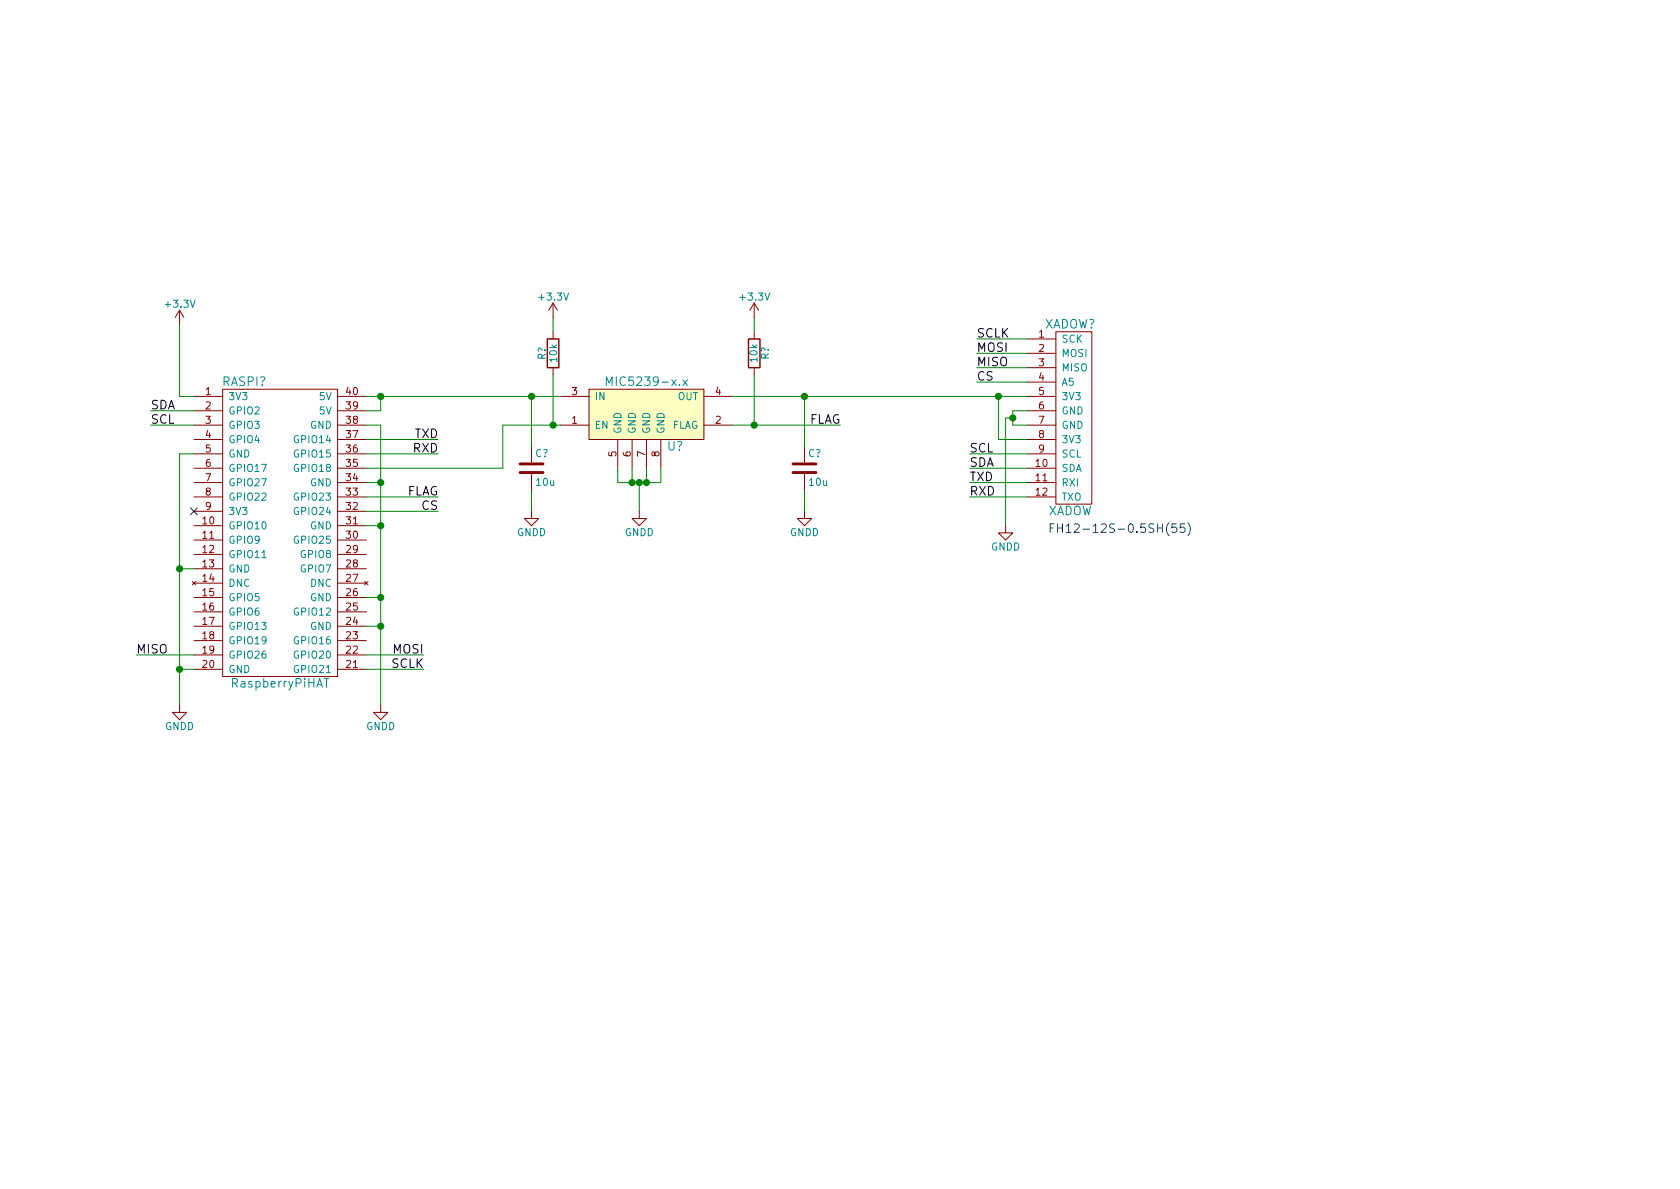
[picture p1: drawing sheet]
EESchema Schematic File Version 2
LIBS:power
LIBS:device
LIBS:conn
LIBS:regul
LIBS:raspberrypihat
LIBS:mic5239-x
LIBS:xadow
EELAYER 25 0
EELAYER END
$Descr A4 11693 8268
encoding utf-8
Sheet 1 1
Title "Xadow adapter board for Raspberry Pi Zero"
Date "2016-06-28"
Rev "d3c23a8"
Comp "Helsinki Hacklab"
Comment1 "https://github.com/ojousima/RaspberryPiZero-XadowNFC-Adapter"
Comment2 "otso@ojousima.net"
Comment3 "ojousima@ircnet"
Comment4 ""
$EndDescr
$Comp
L RaspberryPiHAT RASPI?
U 1 1
P 1950 3550
F 0 "RASPI?" H 1700 4450 60  0000 C CNN
F 1 "RaspberryPiHAT" H 1950 2350 60  0000 C CNN
F 2 "" H 1950 3550 60  0000 C CNN
F 3 "" H 1950 3550 60  0000 C CNN
	1    1950 3550
	1    0    0    -1  
$EndComp
NoConn ~ 1350 3550
$Comp
L MIC5239-x.x U?
U 1 1
P 4500 2850
F 0 "U?" H 4700 2600 60  0000 C CNN
F 1 "MIC5239-x.x" H 4500 3050 60  0000 C CNN
F 2 "" H 4500 2850 60  0000 C CNN
F 3 "" H 4500 2850 60  0000 C CNN
	1    4500 2850
	1    0    0    -1  
$EndComp
Wire Wire Line
	4600 3350 4600 3250
Wire Wire Line
	4300 3350 4600 3350
Wire Wire Line
	4300 3350 4300 3250
Wire Wire Line
	4400 3250 4400 3350
Connection ~ 4400 3350
Wire Wire Line
	4500 3250 4500 3350
Connection ~ 4500 3350
Wire Wire Line
	4450 3350 4450 3550
Connection ~ 4450 3350
$Comp
L R R?
U 1 1
P 5250 2450
F 0 "R?" V 5330 2450 50  0000 C CNN
F 1 "10k" V 5250 2450 50  0000 C CNN
F 2 "" V 5180 2450 50  0000 C CNN
F 3 "" H 5250 2450 50  0000 C CNN
	1    5250 2450
	1    0    0    -1  
$EndComp
Wire Wire Line
	5250 2600 5250 2950
Wire Wire Line
	5100 2950 5850 2950
Connection ~ 5250 2950
$Comp
L C C?
U 1 1
P 5600 3250
F 0 "C?" H 5625 3350 50  0000 L CNN
F 1 "10u" H 5625 3150 50  0000 L CNN
F 2 "" H 5638 3100 50  0000 C CNN
F 3 "" H 5600 3250 50  0000 C CNN
	1    5600 3250
	1    0    0    -1  
$EndComp
$Comp
L C C?
U 1 1
P 3700 3250
F 0 "C?" H 3725 3350 50  0000 L CNN
F 1 "10u" H 3725 3150 50  0000 L CNN
F 2 "" H 3738 3100 50  0000 C CNN
F 3 "" H 3700 3250 50  0000 C CNN
	1    3700 3250
	1    0    0    -1  
$EndComp
Wire Wire Line
	2550 2750 3900 2750
Wire Wire Line
	3700 2750 3700 3100
Wire Wire Line
	3700 3400 3700 3550
Wire Wire Line
	5600 3400 5600 3550
$Comp
L GNDD #PWR?
U 1 1
P 3700 3550
F 0 "#PWR?" H 3700 3300 50  0001 C CNN
F 1 "GNDD" H 3700 3400 50  0000 C CNN
F 2 "" H 3700 3550 50  0000 C CNN
F 3 "" H 3700 3550 50  0000 C CNN
	1    3700 3550
	1    0    0    -1  
$EndComp
$Comp
L GNDD #PWR?
U 1 1
P 4450 3550
F 0 "#PWR?" H 4450 3300 50  0001 C CNN
F 1 "GNDD" H 4450 3400 50  0000 C CNN
F 2 "" H 4450 3550 50  0000 C CNN
F 3 "" H 4450 3550 50  0000 C CNN
	1    4450 3550
	1    0    0    -1  
$EndComp
$Comp
L GNDD #PWR?
U 1 1
P 5600 3550
F 0 "#PWR?" H 5600 3300 50  0001 C CNN
F 1 "GNDD" H 5600 3400 50  0000 C CNN
F 2 "" H 5600 3550 50  0000 C CNN
F 3 "" H 5600 3550 50  0000 C CNN
	1    5600 3550
	1    0    0    -1  
$EndComp
Wire Wire Line
	5600 3100 5600 2750
Connection ~ 5600 2750
Wire Wire Line
	5250 2300 5250 2200
$Comp
L +3.3V #PWR?
U 1 1
P 1250 2250
F 0 "#PWR?" H 1250 2100 50  0001 C CNN
F 1 "+3.3V" H 1250 2390 50  0000 C CNN
F 2 "" H 1250 2250 50  0000 C CNN
F 3 "" H 1250 2250 50  0000 C CNN
	1    1250 2250
	1    0    0    -1  
$EndComp
Wire Wire Line
	1350 2750 1250 2750
Wire Wire Line
	1250 2750 1250 2250
Wire Wire Line
	2550 2850 2650 2850
Wire Wire Line
	2650 2850 2650 2750
Connection ~ 2650 2750
$Comp
L +3.3V #PWR?
U 1 1
P 5250 2200
F 0 "#PWR?" H 5250 2050 50  0001 C CNN
F 1 "+3.3V" H 5250 2340 50  0000 C CNN
F 2 "" H 5250 2200 50  0000 C CNN
F 3 "" H 5250 2200 50  0000 C CNN
	1    5250 2200
	1    0    0    -1  
$EndComp
Wire Wire Line
	2550 2950 2650 2950
Wire Wire Line
	2650 2950 2650 4900
Wire Wire Line
	2550 4350 2650 4350
Connection ~ 2650 4350
Wire Wire Line
	2550 4150 2650 4150
Connection ~ 2650 4150
Wire Wire Line
	2550 3650 2650 3650
Connection ~ 2650 3650
Wire Wire Line
	2550 3350 2650 3350
Connection ~ 2650 3350
Wire Wire Line
	1350 3150 1250 3150
Wire Wire Line
	1250 3150 1250 4900
Wire Wire Line
	1350 4650 1250 4650
Connection ~ 1250 4650
Wire Wire Line
	1250 3950 1350 3950
Connection ~ 1250 3950
$Comp
L GNDD #PWR?
U 1 1
P 1250 4900
F 0 "#PWR?" H 1250 4650 50  0001 C CNN
F 1 "GNDD" H 1250 4750 50  0000 C CNN
F 2 "" H 1250 4900 50  0000 C CNN
F 3 "" H 1250 4900 50  0000 C CNN
	1    1250 4900
	1    0    0    -1  
$EndComp
$Comp
L GNDD #PWR?
U 1 1
P 2650 4900
F 0 "#PWR?" H 2650 4650 50  0001 C CNN
F 1 "GNDD" H 2650 4750 50  0000 C CNN
F 2 "" H 2650 4900 50  0000 C CNN
F 3 "" H 2650 4900 50  0000 C CNN
	1    2650 4900
	1    0    0    -1  
$EndComp
$Comp
L R R?
U 1 1
P 3850 2450
F 0 "R?" V 3930 2450 50  0000 C CNN
F 1 "10k" V 3850 2450 50  0000 C CNN
F 2 "" V 3780 2450 50  0000 C CNN
F 3 "" H 3850 2450 50  0000 C CNN
	1    3850 2450
	-1   0    0    1   
$EndComp
Connection ~ 3700 2750
Wire Wire Line
	2550 3250 3500 3250
Wire Wire Line
	3500 3250 3500 2950
Wire Wire Line
	3850 2600 3850 2950
Connection ~ 3850 2950
Wire Wire Line
	3500 2950 3900 2950
Wire Wire Line
	3850 2300 3850 2200
$Comp
L +3.3V #PWR?
U 1 1
P 3850 2200
F 0 "#PWR?" H 3850 2050 50  0001 C CNN
F 1 "+3.3V" H 3850 2340 50  0000 C CNN
F 2 "" H 3850 2200 50  0000 C CNN
F 3 "" H 3850 2200 50  0000 C CNN
	1    3850 2200
	1    0    0    -1  
$EndComp
Wire Wire Line
	5100 2750 7150 2750
Text Label 5850 2950 2    60   ~ 0
FLAG
Wire Wire Line
	2550 3450 3050 3450
Text Label 3050 3450 2    60   ~ 0
FLAG
$Comp
L XADOW XADOW?
U 1 1
P 7350 3150
F 0 "XADOW?" H 7250 4050 60  0000 C CNN
F 1 "XADOW" H 7250 2750 60  0000 C CNN
F 2 "" H 8150 2550 60  0000 C CNN
F 3 "" H 8150 2550 60  0000 C CNN
	1    7350 3150
	-1   0    0    -1  
$EndComp
Wire Wire Line
	1350 2850 1050 2850
Wire Wire Line
	1350 2950 1050 2950
Text Label 1050 2850 0    60   ~ 0
SDA
Text Label 1050 2950 0    60   ~ 0
SCL
Wire Wire Line
	2550 3050 3050 3050
Wire Wire Line
	3050 3150 2550 3150
Text Label 3050 3050 2    60   ~ 0
TXD
Text Label 3050 3150 2    60   ~ 0
RXD
Wire Wire Line
	2550 4550 2950 4550
Wire Wire Line
	2950 4650 2550 4650
Wire Wire Line
	950  4550 1350 4550
Text Label 950  4550 0    60   ~ 0
MISO
Text Label 2950 4650 2    60   ~ 0
SCLK
Text Label 2950 4550 2    60   ~ 0
MOSI
Wire Wire Line
	7150 2950 7050 2950
Wire Wire Line
	7050 2950 7050 2850
Wire Wire Line
	7050 2850 7150 2850
Wire Wire Line
	7050 2900 7000 2900
Wire Wire Line
	7000 2900 7000 3650
Connection ~ 7050 2900
$Comp
L GNDD #PWR?
U 1 1
P 7000 3650
F 0 "#PWR?" H 7000 3400 50  0001 C CNN
F 1 "GNDD" H 7000 3500 50  0000 C CNN
F 2 "" H 7000 3650 50  0000 C CNN
F 3 "" H 7000 3650 50  0000 C CNN
	1    7000 3650
	1    0    0    -1  
$EndComp
Wire Wire Line
	6750 3350 7150 3350
Wire Wire Line
	7150 3450 6750 3450
Text Label 6750 3350 0    60   ~ 0
TXD
Text Label 6750 3450 0    60   ~ 0
RXD
Wire Wire Line
	7150 3250 6750 3250
Wire Wire Line
	6750 3150 7150 3150
Wire Wire Line
	6950 3050 7150 3050
Connection ~ 6950 2750
Wire Wire Line
	6950 3050 6950 2750
Text Label 6750 3250 0    60   ~ 0
SDA
Text Label 6750 3150 0    60   ~ 0
SCL
Wire Wire Line
	7150 2350 6800 2350
Wire Wire Line
	6800 2450 7150 2450
Wire Wire Line
	7150 2550 6800 2550
Text Label 6800 2350 0    60   ~ 0
SCLK
Text Label 6800 2450 0    60   ~ 0
MOSI
Text Label 6800 2550 0    60   ~ 0
MISO
Wire Wire Line
	7150 2650 6800 2650
Text Label 6800 2650 0    60   ~ 0
CS
Wire Wire Line
	2550 3550 3050 3550
Text Label 3050 3550 2    60   ~ 0
CS
Text Notes 7250 3700 0    60   ~ 0
 FH12-12S-0.5SH(55)
$EndSCHEMATC
